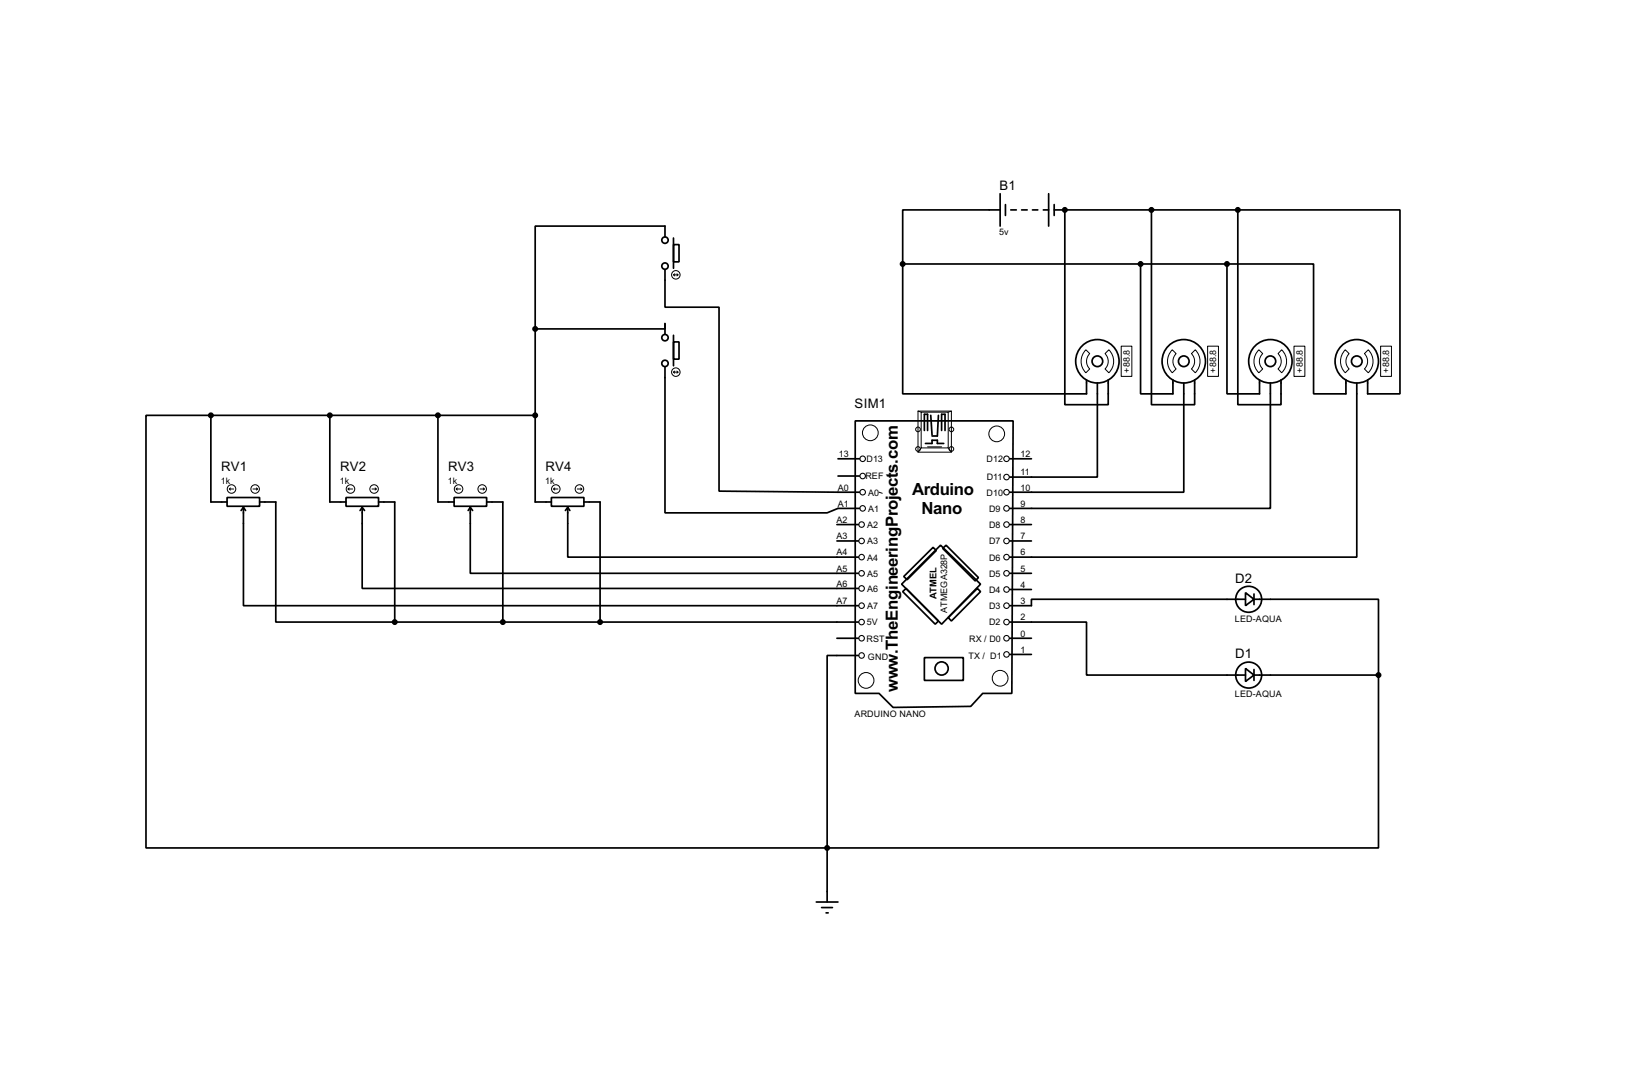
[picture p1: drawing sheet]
<svg xmlns="http://www.w3.org/2000/svg" width="383mm" height="256mm" viewBox="0 0 383 256" stroke-linecap="round" stroke-linejoin="round" font-family="sans-serif">
<g fill="none" stroke="#000" stroke-width=".4">
<path d="M156.3 55.7v-2.6h-30.5v24.2M158.3 57.5h1.3v4h-1.3zM158.3 55.9v7.1M235 49.3h-22.9v12.7M235 45.5v7.6M236.3 48.1v2.5M237.5 49.3h1.3M240.1 49.3h1.3M242.6 49.3h1.3M245.2 49.3h1.2M246.4 45.5v7.6M247.7 49.3h43.2"/>
<path d="M247.7 48.1v2.5M250.2 49.3v45.8h10.2v-5.9M270.6 49.3v45.8h10.1v-5.9M290.9 49.3v45.8h10.1v-5.9M290.9 49.3h38.1v43.2h-7.6v-3.3M125.8 77.3h30.5v-1.3v2.5M125.8 77.3v40.6h3.8M156.3 63.3v8.9h12.7v43.2l33 .2M158.3 78.8v7.1M212.1 62v30.5h43.2v-3.3M212.1 62h76.2M268 62v30.5h7.6v-3.3"/>
<path d="M288.3 62v30.5h7.7v-3.3M288.3 62h20.4v30.5h7.6v-3.3M49.6 97.6h-15.3v101.6h160.1M49.6 97.6h76.2M49.6 97.6v20.3h3.8M77.5 97.6v20.3h3.8M102.9 97.6v20.3h3.8M156.3 86.2v34.3h38.1l2.5-1.1h5.1M158.3 80.3h1.3v4.1h-1.3zM201 98.9h37.1l-.3 64h-6.9l-2.8 3-18.2 .3-3.3-3.3h-5.6zM218.7 97.6l.3 4.6M220.5 97.6l-.2 4.8h-1.3"/>
<path d="M257.9 90v22.1h-20.6M278.2 90v25.6h-40.9M298.5 90v29.4h-61.2M318.8 90v40.9h-81.5M53.4 116.9h7.6v2h-7.6zM57.2 119.2v23.1h144.5M57.2 119.2l-.5 .7M57.2 119.2l.5 .7M61 117.9h3.8v28.2h28M81.3 116.9h7.7v2h-7.7zM85.1 119.2v19h116.6M85.1 119.2l-.5 .7"/>
<path d="M85.1 119.2l.6 .7M89 117.9h3.8v28.2M106.7 116.9h7.7v2h-7.7zM110.5 119.2v15.5h91.2M110.5 119.2l-.5 .7M110.5 119.2l.6 .7M114.4 117.9h3.8v28.2M129.6 116.9h7.6v2h-7.6zM133.4 119.2v11.7h68.3M133.4 119.2l-.5 .7M133.4 119.2l.5 .7M137.2 117.9h3.8v28.2"/>
<path d="M196.9 107.8h5.1M196.9 111.8h5.1M217.2 101.1v-3.8h.8v3.8M217.5 104.2h1.5v-.8h1.3v.8h1.5M221.3 101.1v-3.8h.8v3.8M237.3 107.8h5.1M196.7 127.1h5M196.7 123.2h5M211.9 137.2l9.1-9.1 9.4 9.1-9.1 9.4zM212.1 139l.8-.8 7.6 7.7-.7 .7zM212.4 135.4l6.9-6.8 .7 .7-6.8 6.9zM221.5 128.8l.8-.7 7.6 7.6-.7 .8z"/>
<path d="M237.3 138.5h5.1M237.3 134.7h5.1M237.3 127.1h5.1M237.3 123.2h5.1M292.7 139.2l2 1.6-2 1.5zM294.7 139.5v2.5M92.8 146.1h108.9M196.7 149.9h5M201.7 154h-7.3v45.2M217.2 154.5h9.2v5.3h-9.2zM222.8 145.1l6.9-6.9 .7 .8-6.8 6.9zM237.3 146.1h18v12.5h37.4"/>
<path d="M237.3 149.9h5.1M237.3 153.7h5.1M292.7 157l2 1.6-2 1.5zM292.7 140.8h-50.3v1.5h-5.1M294.7 140.8h29.2v17.8M294.7 158.6h29.2M294.7 157.3v2.5M323.9 158.6v40.6h-129.5M194.4 199.2v12.7M191.8 211.9h5.1M193.1 213.2h2.5M194.1 214.4h.5"/>
<circle cx="156.2" cy="56.4" r=".75"/>
<circle cx="156.2" cy="79.3" r=".75"/>
<circle cx="156.2" cy="62.5" r=".75"/>
<circle cx="156.2" cy="85.4" r=".75"/>
<circle cx="257.8" cy="84.9" r="5.1"/>
<circle cx="257.8" cy="84.9" r="1.25"/>
<circle cx="278.1" cy="84.9" r="5.1"/>
<circle cx="278.1" cy="84.9" r="1.25"/>
<circle cx="298.5" cy="84.9" r="5.1"/>
<circle cx="298.5" cy="84.9" r="1.25"/>
<circle cx="318.8" cy="84.9" r="5.1"/>
<circle cx="318.8" cy="84.9" r="1.25"/>
<circle cx="221.2" cy="157" r="1.55"/>
<circle cx="293.4" cy="158.6" r="3.1"/>
<circle cx="293.4" cy="140.8" r="3.1"/>
</g>
<circle cx="250.2" cy="49.3" r=".2" fill="#000"/>
<g fill="none" stroke="#000" stroke-width=".23">
<path d="M158.3 64.6h1M158.3 64.6l.3 .2M158.6 64.3l-.3 .3M159.1 64.3l.2 .3M159.3 64.6l-.2 .2M158.3 87.4h1M158.3 87.4l.3 .3M158.6 87.2l-.3 .2M159.1 87.2l.2 .2M159.3 87.4l-.2 .3M215.7 96.6h7.9v9.6h-7.9zM215.7 96.6l.8 .2"/>
<path d="M216.5 96.8h6.3v8.4h-6.3zM223.6 96.6l-.8 .2M255.2 82.2l.9 .9a2.54 2.54 0 0 0 0 3.6l-.9 .9a3.8 3.8 0 0 1 0-5.4zM260.6 82.2a3.8 3.8 0 0 1 0 5.4l-.9-.9a2.53 2.53 0 0 0 0-3.6zM263.5 81.3h2.5v7.1h-2.5zM275.5 82.2l.9 .9a2.54 2.54 0 0 0 0 3.6l-.9 .9a3.8 3.8 0 0 1 0-5.4zM280.9 82.2a3.8 3.8 0 0 1 0 5.4l-.9-.9a2.53 2.53 0 0 0 0-3.6zM283.8 81.3h2.5v7.1h-2.5zM295.8 82.2l.9 .9a2.46 2.46 0 0 0 0 3.6l-.9 .9a3.7 3.7 0 0 1 0-5.4zM301.2 82.2a3.7 3.7 0 0 1 0 5.4l-.9-.9a2.53 2.53 0 0 0 0-3.6zM304.1 81.3h2.5v7.1h-2.5zM316.1 82.2l.9 .9a2.54 2.54 0 0 0 0 3.6l-.9 .9a3.8 3.8 0 0 1 0-5.4z"/>
<path d="M321.5 82.2a3.8 3.8 0 0 1 0 5.4l-.9-.9a2.53 2.53 0 0 0 0-3.6zM324.4 81.3h2.6v7.1h-2.6zM53.9 114.9h1M53.9 114.9l.3 .2M54.2 114.6l-.3 .3M59.5 114.9h1M60.3 114.6l.2 .3M60.5 114.9l-.2 .2M81.8 114.9h1.1M81.8 114.9l.3 .2M82.1 114.6l-.3 .3M87.4 114.9h1"/>
<path d="M88.2 114.6l.2 .3M88.4 114.9l-.2 .2M107.2 114.9h1.1M107.2 114.9l.3 .2M107.5 114.6l-.3 .3M112.8 114.9h1M113.6 114.6l.2 .3M113.8 114.9l-.2 .2M130.1 114.9h1M130.1 114.9l.3 .2M130.4 114.6l-.3 .3M135.7 114.9h1"/>
<path d="M136.5 114.6l.2 .3M136.7 114.9l-.2 .2M206.6 115.6l.7 .3M216.5 105.2l-.8 1M218 105h3.3M222.8 105.2l.8 1"/>
<circle cx="158.8" cy="64.6" r="1"/>
<circle cx="158.8" cy="87.4" r="1"/>
<circle cx="54.4" cy="114.9" r="1"/>
<circle cx="59.9" cy="114.9" r="1"/>
<circle cx="82.3" cy="114.9" r="1"/>
<circle cx="87.9" cy="114.9" r="1"/>
<circle cx="107.7" cy="114.9" r="1"/>
<circle cx="113.3" cy="114.9" r="1"/>
<circle cx="130.6" cy="114.9" r="1"/>
<circle cx="136.1" cy="114.9" r="1"/>
<circle cx="204.5" cy="101.7" r="1.85"/>
<circle cx="215.7" cy="105.5" r=".55"/>
<circle cx="215.7" cy="100.9" r=".55"/>
<circle cx="223.5" cy="105.5" r=".55"/>
<circle cx="223.5" cy="100.9" r=".55"/>
<circle cx="234.2" cy="101.9" r="1.85"/>
<circle cx="203.5" cy="159.8" r="1.85"/>
<circle cx="235" cy="159.3" r="1.85"/>
</g>
<g fill="none" stroke="#000" stroke-width=".25">
<circle cx="202.7" cy="119.4" r=".65"/>
<circle cx="202.7" cy="107.8" r=".65"/>
<circle cx="202.7" cy="115.6" r=".65"/>
<circle cx="202.7" cy="111.8" r=".65"/>
<circle cx="236.5" cy="115.6" r=".65"/>
<circle cx="236.5" cy="119.4" r=".65"/>
<circle cx="236.5" cy="107.8" r=".65"/>
<circle cx="236.5" cy="112.1" r=".65"/>
<circle cx="202.4" cy="127.1" r=".65"/>
<circle cx="202.4" cy="138.2" r=".65"/>
<circle cx="202.4" cy="123.2" r=".65"/>
<circle cx="202.4" cy="134.7" r=".65"/>
<circle cx="202.4" cy="130.9" r=".65"/>
<circle cx="236.5" cy="123.2" r=".65"/>
<circle cx="236.5" cy="130.9" r=".65"/>
<circle cx="236.5" cy="127.1" r=".65"/>
<circle cx="236.5" cy="138.5" r=".65"/>
<circle cx="236.5" cy="134.7" r=".65"/>
<circle cx="202.4" cy="146.1" r=".65"/>
<circle cx="202.4" cy="142.3" r=".65"/>
<circle cx="202.4" cy="154" r=".65"/>
<circle cx="202.4" cy="149.9" r=".65"/>
<circle cx="236.5" cy="153.7" r=".65"/>
<circle cx="236.5" cy="146.1" r=".65"/>
<circle cx="236.5" cy="142.3" r=".65"/>
<circle cx="236.5" cy="149.9" r=".65"/>
</g>
<g fill="#000" stroke="#000" stroke-width=".4">
<circle cx="250.2" cy="49.3" r=".5"/>
<circle cx="270.5" cy="49.3" r=".5"/>
<circle cx="290.8" cy="49.3" r=".5"/>
<circle cx="125.7" cy="77.3" r=".5"/>
<circle cx="212.1" cy="62" r=".5"/>
<circle cx="268" cy="62" r=".5"/>
<circle cx="288.3" cy="62" r=".5"/>
<circle cx="49.5" cy="97.6" r=".5"/>
<circle cx="77.5" cy="97.6" r=".5"/>
<circle cx="102.9" cy="97.6" r=".5"/>
<circle cx="125.7" cy="97.6" r=".5"/>
<circle cx="92.7" cy="146.1" r=".5"/>
<circle cx="118.1" cy="146.1" r=".5"/>
<circle cx="141" cy="146.1" r=".5"/>
<circle cx="323.9" cy="158.6" r=".5"/>
<circle cx="194.3" cy="199.2" r=".5"/>
</g>
<g font-size="4.4">
<text x="214.3" y="116.3">Arduino</text>
<text x="216.5" y="120.8">Nano</text>
<text x="211" y="153.7" transform="rotate(-90 211 153.7)">.TheEngineeringProjects.com</text>
<text x="211" y="162.6" transform="rotate(-90 211 162.6)">w</text>
</g>
<g font-size="3.5">
<text x="234.9" y="44.7">B1</text>
<text x="200.8" y="95.9">SIM1</text>
<text x="52" y="110.7">RV1</text>
<text x="79.9" y="110.7">RV2</text>
<text x="105.3" y="110.7">RV3</text>
<text x="128.2" y="110.7">RV4</text>
<text x="290.2" y="136.9">D2</text>
<text x="290.2" y="154.7">D1</text>
</g>
<text font-size="2.5" x="220.1" y="140.6" transform="rotate(-90 220.1 140.6)">ATMEL</text>
<g font-size="2.4">
<text x="234.8" y="55.3">5v</text>
<text x="265.5" y="87.5" transform="rotate(-90 265.5 87.5)">+88.8</text>
<text x="285.8" y="87.5" transform="rotate(-90 285.8 87.5)">+88.8</text>
<text x="306.2" y="87.5" transform="rotate(-90 306.2 87.5)">+88.8</text>
<text x="326.5" y="87.5" transform="rotate(-90 326.5 87.5)">+88.8</text>
<text x="197.1" y="107.4">13</text>
<text x="239.8" y="107.4">12</text>
<text x="51.9" y="113.6">1k</text>
<text x="79.9" y="113.6">1k</text>
<text x="105.3" y="113.6">1k</text>
<text x="128.1" y="113.6">1k</text>
<text x="203.3" y="112.6">REF</text>
<text x="203.6" y="108.6">D13</text>
<text x="231.8" y="108.6">D12</text>
<text x="231.9" y="112.9">D11</text>
<text x="239.8" y="111.7">11</text>
<text x="196.8" y="119">A1</text>
<text x="196.8" y="115.2">A0</text>
<text x="204" y="116.4">A0</text>
<text x="231.8" y="116.4">D10</text>
<text x="239.8" y="119">9</text>
<text x="239.8" y="115.2">10</text>
<text x="196.6" y="122.8">A2</text>
<text x="203.7" y="124">A2</text>
<text x="204" y="120.2">A1</text>
<text x="232.4" y="120.2">D9</text>
<text x="232.4" y="124">D8</text>
<text x="239.8" y="122.8">8</text>
<text x="196.6" y="130.5">A4</text>
<text x="196.6" y="126.7">A3</text>
<text x="203.7" y="131.7">A4</text>
<text x="203.7" y="127.9">A3</text>
<text x="232.4" y="127.9">D7</text>
<text x="232.4" y="131.7">D6</text>
<text x="239.8" y="130.5">6</text>
<text x="239.8" y="126.7">7</text>
<text x="196.6" y="134.3">A5</text>
<text x="196.6" y="137.8">A6</text>
<text x="203.7" y="135.5">A5</text>
<text x="232.4" y="135.5">D5</text>
<text x="239.8" y="134.3">5</text>
<text x="196.6" y="141.9">A7</text>
<text x="203.7" y="143.1">A7</text>
<text x="203.7" y="139">A6</text>
<text x="222.6" y="143.9" transform="rotate(-90 222.6 143.9)">ATMEGA328P</text>
<text x="232.4" y="139.3">D4</text>
<text x="232.4" y="143.1">D3</text>
<text x="239.8" y="141.9">3</text>
<text x="239.8" y="138.1">4</text>
<text x="203.7" y="146.9">5V</text>
<text x="232.4" y="146.9">D2</text>
<text x="239.8" y="149.5">0</text>
<text x="239.8" y="145.7">2</text>
<text x="290.2" y="146">LED-AQUA</text>
<text x="203.6" y="150.7">RST</text>
<text x="203.9" y="155">GND</text>
<text x="227.5" y="154.8">TX / D1</text>
<text x="227.7" y="150.7">RX / D0</text>
<text x="239.8" y="153.3">1</text>
<text x="290.2" y="163.8">LED-AQUA</text>
<text x="200.8" y="168.4">ARDUINO NANO</text>
</g>
</svg>
